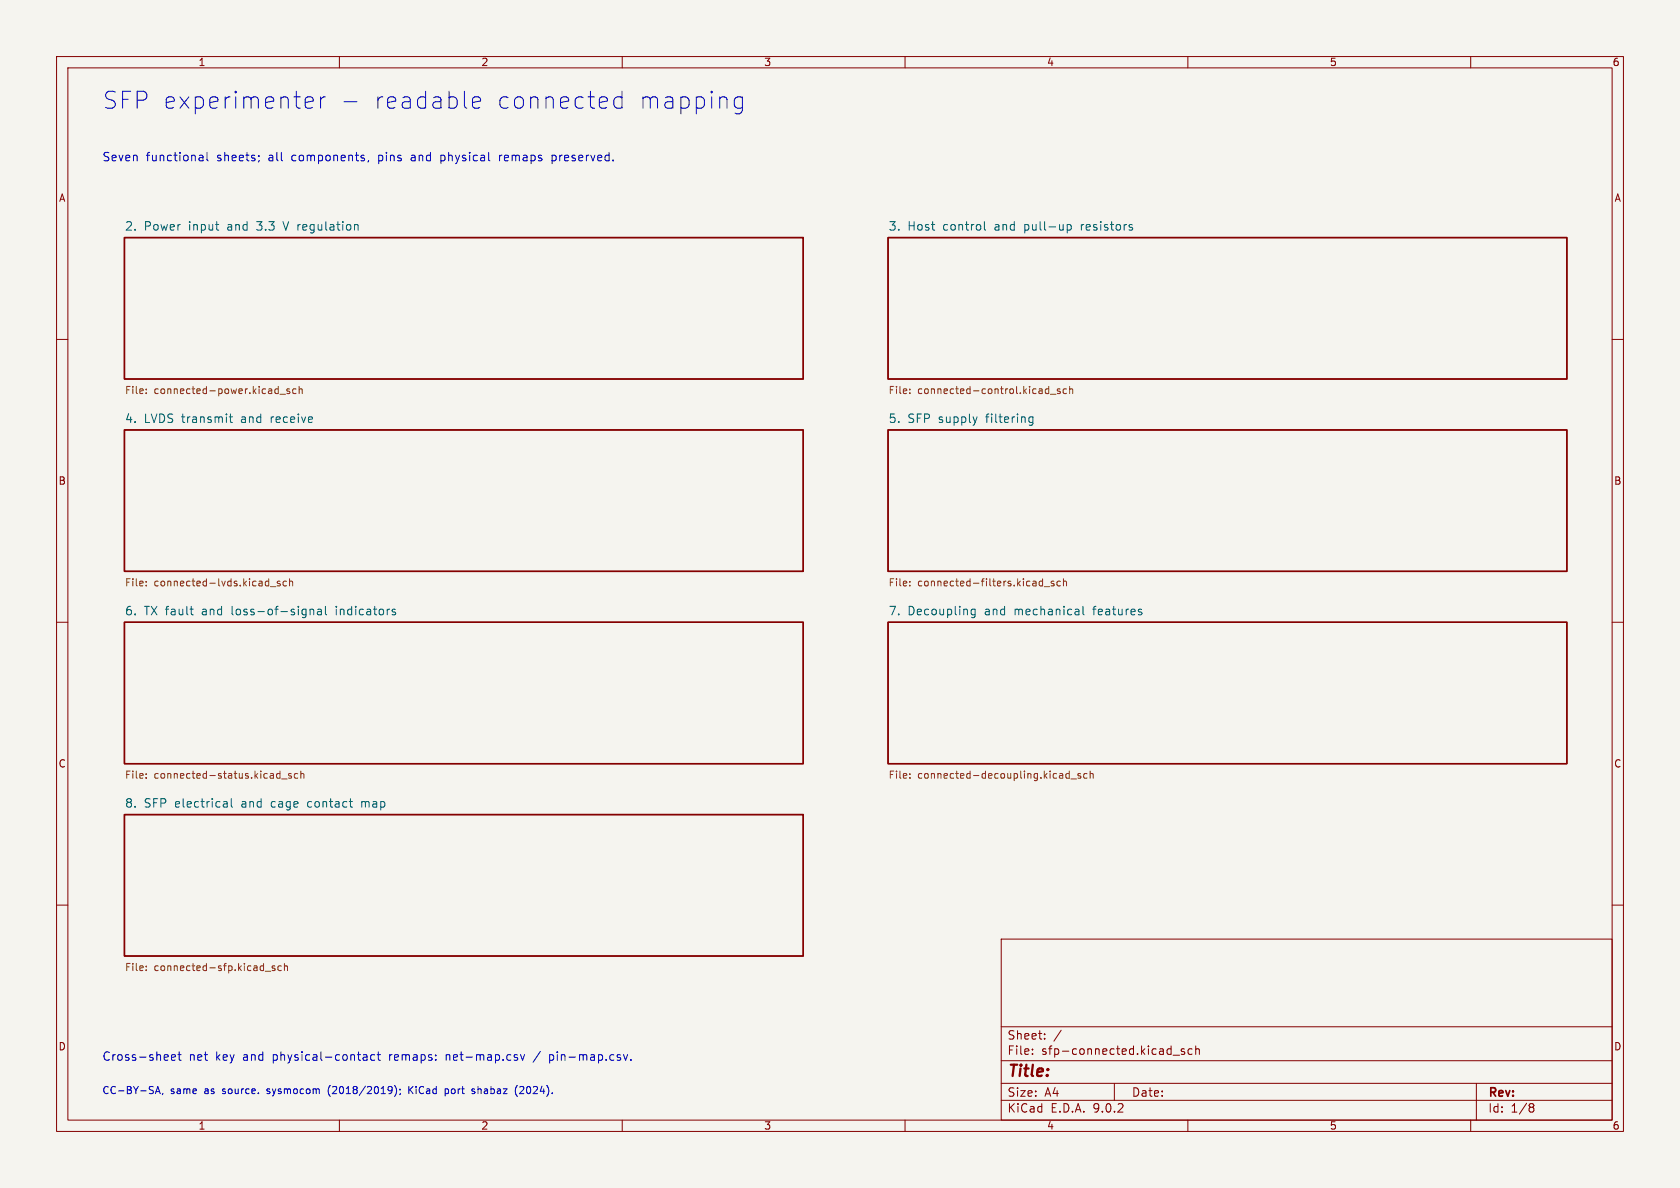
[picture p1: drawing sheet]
<svg xmlns="http://www.w3.org/2000/svg" width="297mm" height="210mm" viewBox="0 0 297 210" stroke-linecap="round" stroke-linejoin="round" font-family="sans-serif">
<path d="M0 0h297v210h-297z" fill="#f5f4ef" stroke="#f5f4ef" stroke-width=".18"/>
<g fill="none" stroke="#840000" stroke-width=".18">
<path d="M10 10h277v190h-277zM12 12h273v186h-273zM60 10v2M110 10v2M160 10v2M210 10v2M260 10v2M10 60h2M285 60h2M10 110h2M285 110h2M10 160h2"/>
<path d="M177 166h108v32h-108zM285 160h2M60 198v2M110 198v2M160 198v2M177 194.5h108M177 191.5h108M177 187.5h108M177 181.5h108M182.5 186.3v.1M182.5 185.5v.1M184.7 183.6v.1"/>
<path d="M184.7 182.8v.1M187.6 182.1l-1.3 2M197 191.5v3M207.4 186.5h1.1M209.4 185.5l-.4-.1-.2 .2 .1 .2 .5 .2v.3h-.6M210 198v2M210.7 185.5l-.4-.1-.3 .3v.4l.2 .2h.5M211.4 185.5l.2-.1 .4 .1v.9M211.4 184.9v1.5M260 198v2M261 191.5v6.5M270.6 195.1l.4 .1 .2 .2-.3 .3"/>
<path d="M270.6 195.7h.3M270.9 195.7l.2 .2 .1 .4-.2 .2-.4 .1"/>
</g>
<path d="M22 42h120v25h-120zM157 42h120v25h-120zM22 76h120v25h-120zM157 76h120v25h-120zM22 110h120v25h-120zM157 110h120v25h-120zM22 144h120v25h-120z" fill="none" stroke="#840000" stroke-width=".25"/>
<g fill="none" stroke="#006464" stroke-width=".18">
<path d="M38.1 39.7h.6M62.9 39.7l.3 .1 .1 .1v.8M174 39.2v1.3l.2 .2M188.7 39.8l.4-.1 .3 .3v.4l-.2 .2h-.5M188.7 39.7v1.5M200 39.7l.2 .1M38.5 40.7h.2M200 40.2l.2 .2-.2 .3M40.5 73.7h.6M40.7 73.2v1.3l.4 .2M172.7 73.7l-.3 1M182.6 73.8l-.4-.1-.3 .3v.4l.1 .2h.6"/>
<path d="M182.6 73.7v1.2l-.3 .3-.3-.1M33.6 107.7h.6M33.9 108.6l.3 .1M54 107.7l.1 .1M54.1 107.7l-.1 1.3M54.1 108.6l-.1 .1M54.8 107.8l.2-.1 .4 .1 .1 .9M54.8 107.7v1M56.2 107.8h.5l.1 .9M56.8 108l-.5 .1a.29 .29 0 0 0-.2 .3 .29 .29 0 0 0 .2 .3l.5-.1M57.5 107.2v1.3l.2 .2M69.3 108l.7 .4-.3 .3-.4-.1"/>
<path d="M69.9 107.8l-.4-.1-.2 .2M172.4 107.8l-.4-.1-.3 .3v.4l.1 .2h.6M172.4 107.7v1.2l-.3 .3-.4-.1M190.5 107.7l.2 .2v.8M190.7 108.6l-.1 .1M190.7 108l-.1 .1M191.5 107.2v1.3l.2 .2M201.7 108.2l.2 .2-.2 .3M201.7 107.7l.1 .1M39.7 141.7h.3l.2 .2v.8M40.2 142.6l-.5 .1M40.2 142l-.5 .1"/>
<path d="M40.9 141.2v1.3l.2 .2M61.7 141.7h.6M62.2 142.7h.1"/>
</g>
<g fill="none" stroke="#725600" stroke-width=".18">
<path d="M25.8 69.5v.1M25.8 68.8v.1M49.5 69.7h1M51.2 68.8l-.3-.1-.2 .2 .1 .2 .4 .1v.3h-.5M52.3 68.8l-.3-.1-.3 .3 .2 .5h.4M52.9 68.9l.2-.2 .3 .1v.8M52.9 68.3v1.3M160.8 69.5v.1M160.8 68.8v.1M185 68.7l.4 .1M185.4 69.5l-.4 .1M185.4 68.3v1.3"/>
<path d="M185.7 69.7h1M187.4 68.8l-.3-.1-.2 .2 .1 .2 .4 .1v.3h-.5M188.5 68.8l-.3-.1-.3 .3 .2 .5h.4M189.1 68.9l.2-.2 .3 .1v.8M189.1 68.3v1.3M25.8 102.8v.1M25.8 103.5v.1M47.8 103.7h1M49.5 102.8l-.3-.1-.2 .2 .1 .2 .4 .1v.3h-.5M50.6 102.8l-.3-.1-.3 .3 .2 .5h.4M51.2 102.9l.2-.2 .3 .1v.8M51.2 102.3v1.3"/>
<path d="M160.8 102.8v.1M160.8 103.5v.1M184 102.7l.3 .1M184.3 103.5l-.3 .1M184.3 102.3v1.3M184.6 103.7h1M186.3 102.8l-.3-.1-.2 .2 .1 .2 .4 .1v.3h-.5M187.5 102.8l-.4-.1-.2 .3 .1 .5h.5M188 102.9l.2-.2 .3 .1v.8M188 102.3v1.3M25.8 136.8v.1M25.8 137.5v.1"/>
<path d="M49.8 137.7h1M51.5 136.8l-.3-.1-.2 .2 .1 .2 .4 .1v.3h-.5M52.6 136.8l-.3-.1-.3 .3 .2 .5h.4M53.2 136.9l.2-.2 .3 .1v.8M53.2 136.3v1.3M160.8 136.8v.1M160.8 137.5v.1M189 136.8l-.3-.1-.3 .3 .1 .5h.5M189 136.3v1.3M189.3 137.7h1M191 136.8l-.3-.1-.2 .2 .1 .2 .4 .1v.3h-.5M192.2 136.8l-.4-.1-.2 .3 .1 .5h.5"/>
<path d="M192.7 136.9l.2-.2 .3 .1 .1 .8M192.7 136.3v1.3M25.8 170.8v.1M25.8 171.5v.1M46.9 171.7h1M48.6 170.8l-.3-.1-.2 .2 .1 .2 .4 .1v.3h-.5M49.7 170.8l-.3-.1-.3 .3 .2 .5h.4M50.3 170.9l.2-.2 .3 .1v.8M50.3 170.3v1.3"/>
</g>
<g fill="none" stroke="#0000c2" stroke-width=".18">
<path d="M54.4 17.1h.6l.2 .2 .2 .5-1.4 .3M55.2 19l-.2 .1h-.6M56.7 17.1v2M57.5 17.1a.77 .77 0 0 0-.8 .6M60.8 18h2.3M83.5 18.1l1.5-.3-.2-.5-.3-.2h-.5l-.3 .2-.2 .3v1.1l.2 .3 .3 .1h.5l.3-.1M110 17.3l-.3-.2h-.6l-.4 .3-.2 .3v.9l.3 .4 .3 .1h.6l.3-.1M110 16.1v3M131.2 17.3l-.2-.2h-.6l-.4 .3-.2 .3v.9l.3 .4 .3 .1h.6l.2-.1M131.2 17.1v2.5a.81 .81 0 0 1-1.2 .4M35.2 27.5h.6l.1 .9M35.2 28.4h.7"/>
<path d="M35.9 27.8l-.7 .1M36.6 26.9v1.3l.2 .2M45.7 27.5v.2M45.8 28.4l-.1 .3M64.2 27.9l.3 .3-.3 .2M64.2 27.4l.2 .1M65.2 28.4l-.2 .3M78 27.4v1.5M78 28.4h.1M78.1 27.4l-.1 .1M88.3 27.4v1M88.6 27.4l-.3 .3"/>
<path d="M97.6 28.4h.4M97.6 27.4v1.5M98 27.4l-.4 .1M27.5 193.3l.4-1.2 .4 1.2M27.6 193h.6M28.8 193.3l-.1 .2M30.3 186.9l.7-.1v-.3l-.5-.1-.2 .3 .1 .7h.6M31.5 186.4h.5M31.7 185.9v1.3l.3 .2M58.1 192.2l-.1 .5 .1 .8M64.2 186.5h.6l.1 .9M64.9 186.8l-.5 .1a.29 .29 0 0 0-.2 .3 .29 .29 0 0 0 .2 .2h.5"/>
<path d="M66.2 186.5l-.4-.1-.3 .3v.5l.2 .2h.5M66.7 186.4h.5M66.9 185.9v1.3l.3 .2M69.1 192.1l.2 .1a1.03 1.03 0 0 1-.2 1.1M69.3 192.6l-.2 .2M69.7 191.9a1.46 1.46 0 0 1 0 1.9M70.7 192.5v.2M70.8 193.3l-.1 .2M72.3 192.1v1.2M72.5 192.6l.5 .7M73 192.1l-.7 .7M78.7 192.5v1.3"/>
<path d="M78.7 192.5h.4l.1 .1M79.2 193.2l-.1 .1h-.4M83.9 192.5h-.3l-.2 .2 .1 .1 .4 .2v.3h-.5M91.5 187v.4M91.5 191.9a1.46 1.46 0 0 0 0 1.9M92 186.4l.4 1 .3-1M92.1 192.1l-.2 .1M92.5 192.6l-.7 .7h.8M95.5 185.9l-1.3 1.9M97.2 187.4h.4M97.2 186.4v1.5M97.6 186.4l-.4 .1"/>
<path d="M110.2 186.4l.4 1 .4-1M111.5 187.3v.1"/>
</g>
<g font-size="4.2" fill="#0000c2">
<text x="18" y="19.5">SFP experimenter</text>
<text x="65.6" y="19.5">readable</text>
<text x="87.1" y="19.5">connected</text>
<text x="112.1" y="19.5">mapping</text>
</g>
<text font-size="2.8" fill="#840000" x="178" y="190.9">Title:</text>
<g font-size="2.1" fill="#0000c2">
<text x="18" y="28.7">Seven</text>
<text x="25.8" y="28.7">functional</text>
<text x="38.4" y="28.7">sheets;</text>
<text x="47.6" y="28.7">all</text>
<text x="51.8" y="28.7">components,</text>
<text x="67.3" y="28.7">pins</text>
<text x="73.2" y="28.7">and</text>
<text x="78.6" y="28.7">physical</text>
<text x="89.1" y="28.7">remaps</text>
<text x="98.6" y="28.7">preserved.</text>
<text x="18" y="187.7">Cross-sheet</text>
<text x="33.4" y="187.7">net</text>
<text x="38.2" y="187.7">key</text>
<text x="43.1" y="187.7">and</text>
<text x="48.5" y="187.7">physical-contact</text>
<text x="69.2" y="187.7">remaps:</text>
<text x="79.4" y="187.7">net-map.csv</text>
<text x="98" y="187.7">pin-map.csv.</text>
</g>
<g font-size="2.1" fill="#006464">
<text x="22" y="41">2.</text>
<text x="25.4" y="41">Power</text>
<text x="33.4" y="41">input</text>
<text x="40.3" y="41">and</text>
<text x="45.7" y="41">3.3</text>
<text x="50.6" y="41">V regulation</text>
<text x="157" y="41">3.</text>
<text x="160.4" y="41">Host</text>
<text x="166.7" y="41">control</text>
<text x="176" y="41">and</text>
<text x="181.3" y="41">pull-up</text>
<text x="191.5" y="41">resistors</text>
<text x="22" y="75">4.</text>
<text x="25.4" y="75">LVDS transmit</text>
<text x="42.8" y="75">and</text>
<text x="48.1" y="75">receive</text>
<text x="157" y="75">5.</text>
<text x="160.4" y="75">SFP supply</text>
<text x="174.5" y="75">filtering</text>
<text x="22" y="109">6.</text>
<text x="25.4" y="109">TX fault</text>
<text x="35.8" y="109">and</text>
<text x="41.2" y="109">loss-of-signal</text>
<text x="59.8" y="109">indicators</text>
<text x="157" y="109">7.</text>
<text x="160.4" y="109">Decoupling</text>
<text x="174.1" y="109">and</text>
<text x="179.5" y="109">mechanical</text>
<text x="193.6" y="109">features</text>
<text x="22" y="143">8.</text>
<text x="25.4" y="143">SFP electrical</text>
<text x="42.8" y="143">and</text>
<text x="48.2" y="143">cage</text>
<text x="54.8" y="143">contact</text>
<text x="64.4" y="143">map</text>
</g>
<g font-size="2.1" fill="#840000">
<text x="178" y="184">Sheet:</text>
<text x="178" y="186.7">File:</text>
<text x="184.1" y="186.7">sfp-connected.kicad_sch</text>
<text x="178" y="196.9">KiCad</text>
<text x="178" y="194.1">Size:</text>
<text x="184.7" y="194.1">A4</text>
<text x="185.7" y="196.9">E.D.A.</text>
<text x="193.3" y="196.9">9.0.2</text>
<text x="200" y="194.1">Date:</text>
<text x="263" y="194.3">Rev:</text>
<text x="263" y="196.9">Id:</text>
<text x="267.1" y="196.9">1/8</text>
</g>
<g font-size="1.8" fill="#840000">
<text x="35" y="11.9">1</text>
<text x="85" y="11.9">2</text>
<text x="135" y="11.9">3</text>
<text x="185" y="11.9">4</text>
<text x="235" y="11.9">5</text>
<text x="285" y="11.9">6</text>
<text x="10.3" y="35.9">A</text>
<text x="285.3" y="35.9">A</text>
<text x="10.3" y="85.9">B</text>
<text x="285.3" y="85.9">B</text>
<text x="10.3" y="135.9">C</text>
<text x="285.3" y="135.9">C</text>
<text x="10.3" y="185.9">D</text>
<text x="285.3" y="185.9">D</text>
<text x="35" y="199.9">1</text>
<text x="85" y="199.9">2</text>
<text x="135" y="199.9">3</text>
<text x="185" y="199.9">4</text>
<text x="235" y="199.9">5</text>
<text x="285" y="199.9">6</text>
</g>
<g font-size="1.8" fill="#725600">
<text x="22" y="69.9">File:</text>
<text x="27.2" y="69.9">connected-power.kicad_sch</text>
<text x="157" y="69.9">File:</text>
<text x="162.2" y="69.9">connected-control.kicad_sch</text>
<text x="22" y="103.9">File:</text>
<text x="27.2" y="103.9">connected-lvds.kicad_sch</text>
<text x="157" y="103.9">File:</text>
<text x="162.2" y="103.9">connected-filters.kicad_sch</text>
<text x="22" y="137.9">File:</text>
<text x="27.2" y="137.9">connected-status.kicad_sch</text>
<text x="157" y="137.9">File:</text>
<text x="162.2" y="137.9">connected-decoupling.kicad_sch</text>
<text x="22" y="171.9">File:</text>
<text x="27.2" y="171.9">connected-sfp.kicad_sch</text>
</g>
<g font-size="1.8" fill="#0000c2">
<text x="18" y="193.6">CC-BY-SA,</text>
<text x="30.1" y="193.6">same</text>
<text x="36.2" y="193.6">as</text>
<text x="39.6" y="193.6">source.</text>
<text x="47.7" y="193.6">sysmocom</text>
<text x="58.6" y="193.6">(2018/2019);</text>
<text x="73.1" y="193.6">KiCad</text>
<text x="79.7" y="193.6">port</text>
<text x="84.7" y="193.6">shabaz</text>
<text x="92.5" y="193.6">(2024).</text>
</g>
</svg>
